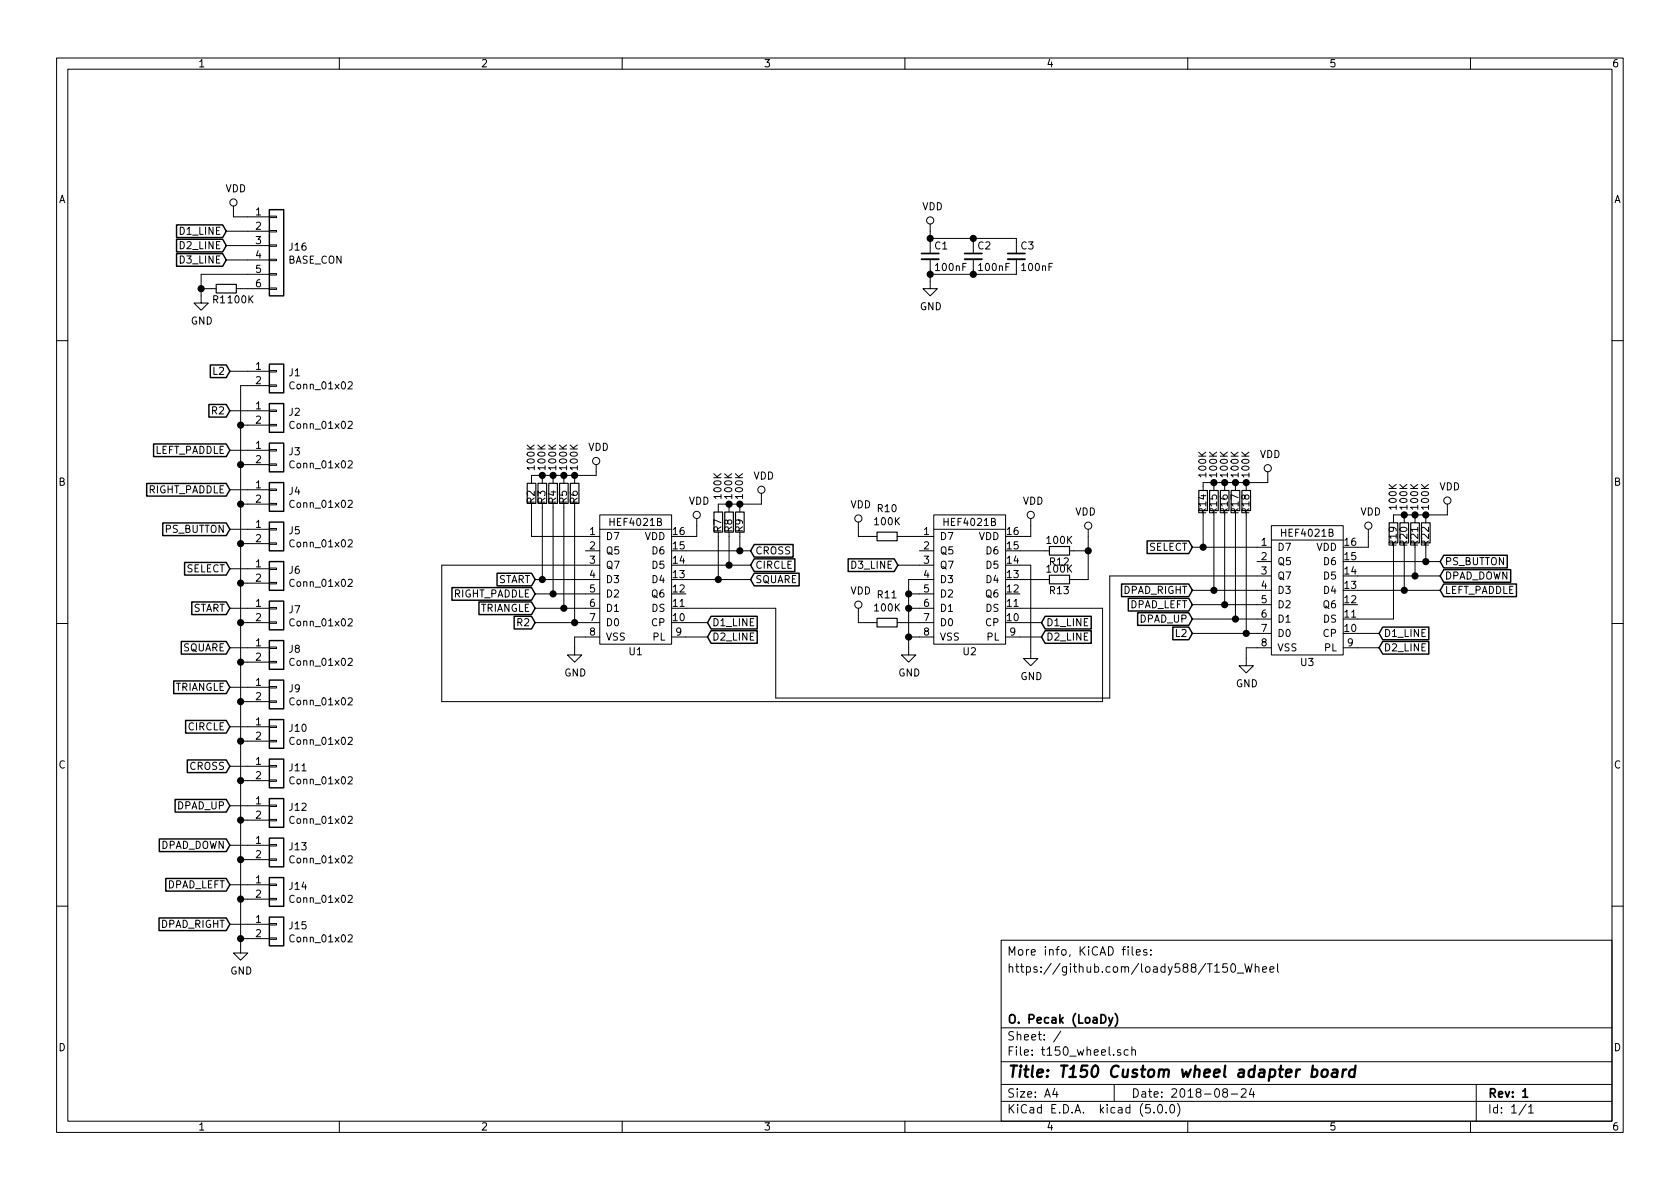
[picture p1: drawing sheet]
EESchema Schematic File Version 4
LIBS:t150_wheel-cache
EELAYER 26 0
EELAYER END
$Descr A4 11693 8268
encoding utf-8
Sheet 1 1
Title "T150 Custom wheel adapter board"
Date "2018-08-24"
Rev "1"
Comp "O. Pecak (LoaDy)"
Comment1 ""
Comment2 ""
Comment3 "https://github.com/loady588/T150_Wheel"
Comment4 "More info, KiCAD files:"
$EndDescr
$Comp
L LoaDy:HEF4021B U1
U 1 1
P 4425 4025
F 0 "U1" H 4425 3525 50  0000 C CNN
F 1 "HEF4021B" H 4425 4425 50  0000 C CNN
F 2 "Package_SO:SOP-16_4.4x10.4mm_P1.27mm" H 4325 4175 50  0001 C CNN
F 3 "" H 4325 4175 50  0001 C CNN
	1    4425 4025
	1    0    0    -1  
$EndComp
$Comp
L LoaDy:HEF4021B U2
U 1 1
P 6750 4025
F 0 "U2" H 6750 3525 50  0000 C CNN
F 1 "HEF4021B" H 6750 4425 50  0000 C CNN
F 2 "Package_SO:SOP-16_4.4x10.4mm_P1.27mm" H 6650 4175 50  0001 C CNN
F 3 "" H 6650 4175 50  0001 C CNN
	1    6750 4025
	1    0    0    -1  
$EndComp
$Comp
L LoaDy:HEF4021B U3
U 1 1
P 9100 4100
F 0 "U3" H 9100 3600 50  0000 C CNN
F 1 "HEF4021B" H 9100 4500 50  0000 C CNN
F 2 "Package_SO:SOP-16_4.4x10.4mm_P1.27mm" H 9000 4250 50  0001 C CNN
F 3 "" H 9000 4250 50  0001 C CNN
	1    9100 4100
	1    0    0    -1  
$EndComp
$Comp
L power:VDD #PWR07
U 1 1
P 4850 3650
F 0 "#PWR07" H 4850 3500 50  0001 C CNN
F 1 "VDD" H 4867 3823 50  0000 C CNN
F 2 "" H 4850 3650 50  0001 C CNN
F 3 "" H 4850 3650 50  0001 C CNN
	1    4850 3650
	1    0    0    -1  
$EndComp
$Comp
L power:VDD #PWR08
U 1 1
P 7175 3650
F 0 "#PWR08" H 7175 3500 50  0001 C CNN
F 1 "VDD" H 7192 3823 50  0000 C CNN
F 2 "" H 7175 3650 50  0001 C CNN
F 3 "" H 7175 3650 50  0001 C CNN
	1    7175 3650
	1    0    0    -1  
$EndComp
$Comp
L power:VDD #PWR09
U 1 1
P 9525 3725
F 0 "#PWR09" H 9525 3575 50  0001 C CNN
F 1 "VDD" H 9542 3898 50  0000 C CNN
F 2 "" H 9525 3725 50  0001 C CNN
F 3 "" H 9525 3725 50  0001 C CNN
	1    9525 3725
	1    0    0    -1  
$EndComp
Wire Wire Line
	9450 3800 9525 3800
Wire Wire Line
	9525 3800 9525 3725
Wire Wire Line
	7100 3725 7175 3725
Wire Wire Line
	7175 3725 7175 3650
Wire Wire Line
	4775 3725 4850 3725
Wire Wire Line
	4850 3725 4850 3650
$Comp
L power:GND #PWR05
U 1 1
P 6325 4500
F 0 "#PWR05" H 6325 4250 50  0001 C CNN
F 1 "GND" H 6330 4327 50  0000 C CNN
F 2 "" H 6325 4500 50  0001 C CNN
F 3 "" H 6325 4500 50  0001 C CNN
	1    6325 4500
	1    0    0    -1  
$EndComp
$Comp
L power:GND #PWR06
U 1 1
P 8675 4575
F 0 "#PWR06" H 8675 4325 50  0001 C CNN
F 1 "GND" H 8680 4402 50  0000 C CNN
F 2 "" H 8675 4575 50  0001 C CNN
F 3 "" H 8675 4575 50  0001 C CNN
	1    8675 4575
	1    0    0    -1  
$EndComp
$Comp
L power:GND #PWR04
U 1 1
P 4000 4500
F 0 "#PWR04" H 4000 4250 50  0001 C CNN
F 1 "GND" H 4005 4327 50  0000 C CNN
F 2 "" H 4000 4500 50  0001 C CNN
F 3 "" H 4000 4500 50  0001 C CNN
	1    4000 4500
	1    0    0    -1  
$EndComp
Wire Wire Line
	4075 4425 4000 4425
Wire Wire Line
	4000 4425 4000 4500
Wire Wire Line
	6400 4425 6325 4425
Wire Wire Line
	6325 4425 6325 4500
Wire Wire Line
	8750 4500 8675 4500
Wire Wire Line
	8675 4500 8675 4575
$Comp
L Connector_Generic:Conn_01x06 J16
U 1 1
P 1925 1700
F 0 "J16" H 2005 1692 50  0000 L CNN
F 1 "BASE_CON" H 2005 1601 50  0000 L CNN
F 2 "Connector_PinHeader_2.54mm:PinHeader_1x06_P2.54mm_Vertical" H 1925 1700 50  0001 C CNN
F 3 "~" H 1925 1700 50  0001 C CNN
	1    1925 1700
	1    0    0    -1  
$EndComp
$Comp
L Connector_Generic:Conn_01x02 J1
U 1 1
P 1925 2575
F 0 "J1" H 2005 2567 50  0000 L CNN
F 1 "Conn_01x02" H 2005 2476 50  0000 L CNN
F 2 "Connector_PinHeader_2.54mm:PinHeader_1x02_P2.54mm_Vertical" H 1925 2575 50  0001 C CNN
F 3 "~" H 1925 2575 50  0001 C CNN
	1    1925 2575
	1    0    0    -1  
$EndComp
$Comp
L Connector_Generic:Conn_01x02 J2
U 1 1
P 1925 2850
F 0 "J2" H 2005 2842 50  0000 L CNN
F 1 "Conn_01x02" H 2005 2751 50  0000 L CNN
F 2 "Connector_PinHeader_2.54mm:PinHeader_1x02_P2.54mm_Vertical" H 1925 2850 50  0001 C CNN
F 3 "~" H 1925 2850 50  0001 C CNN
	1    1925 2850
	1    0    0    -1  
$EndComp
$Comp
L Connector_Generic:Conn_01x02 J3
U 1 1
P 1925 3125
F 0 "J3" H 2005 3117 50  0000 L CNN
F 1 "Conn_01x02" H 2005 3026 50  0000 L CNN
F 2 "Connector_PinHeader_2.54mm:PinHeader_1x02_P2.54mm_Vertical" H 1925 3125 50  0001 C CNN
F 3 "~" H 1925 3125 50  0001 C CNN
	1    1925 3125
	1    0    0    -1  
$EndComp
$Comp
L Connector_Generic:Conn_01x02 J4
U 1 1
P 1925 3400
F 0 "J4" H 2005 3392 50  0000 L CNN
F 1 "Conn_01x02" H 2005 3301 50  0000 L CNN
F 2 "Connector_PinHeader_2.54mm:PinHeader_1x02_P2.54mm_Vertical" H 1925 3400 50  0001 C CNN
F 3 "~" H 1925 3400 50  0001 C CNN
	1    1925 3400
	1    0    0    -1  
$EndComp
$Comp
L Connector_Generic:Conn_01x02 J5
U 1 1
P 1925 3675
F 0 "J5" H 2005 3667 50  0000 L CNN
F 1 "Conn_01x02" H 2005 3576 50  0000 L CNN
F 2 "Connector_PinHeader_2.54mm:PinHeader_1x02_P2.54mm_Vertical" H 1925 3675 50  0001 C CNN
F 3 "~" H 1925 3675 50  0001 C CNN
	1    1925 3675
	1    0    0    -1  
$EndComp
$Comp
L Connector_Generic:Conn_01x02 J6
U 1 1
P 1925 3950
F 0 "J6" H 2005 3942 50  0000 L CNN
F 1 "Conn_01x02" H 2005 3851 50  0000 L CNN
F 2 "Connector_PinHeader_2.54mm:PinHeader_1x02_P2.54mm_Vertical" H 1925 3950 50  0001 C CNN
F 3 "~" H 1925 3950 50  0001 C CNN
	1    1925 3950
	1    0    0    -1  
$EndComp
$Comp
L Connector_Generic:Conn_01x02 J7
U 1 1
P 1925 4225
F 0 "J7" H 2005 4217 50  0000 L CNN
F 1 "Conn_01x02" H 2005 4126 50  0000 L CNN
F 2 "Connector_PinHeader_2.54mm:PinHeader_1x02_P2.54mm_Vertical" H 1925 4225 50  0001 C CNN
F 3 "~" H 1925 4225 50  0001 C CNN
	1    1925 4225
	1    0    0    -1  
$EndComp
$Comp
L Connector_Generic:Conn_01x02 J8
U 1 1
P 1925 4500
F 0 "J8" H 2005 4492 50  0000 L CNN
F 1 "Conn_01x02" H 2005 4401 50  0000 L CNN
F 2 "Connector_PinHeader_2.54mm:PinHeader_1x02_P2.54mm_Vertical" H 1925 4500 50  0001 C CNN
F 3 "~" H 1925 4500 50  0001 C CNN
	1    1925 4500
	1    0    0    -1  
$EndComp
$Comp
L Connector_Generic:Conn_01x02 J9
U 1 1
P 1925 4775
F 0 "J9" H 2005 4767 50  0000 L CNN
F 1 "Conn_01x02" H 2005 4676 50  0000 L CNN
F 2 "Connector_PinHeader_2.54mm:PinHeader_1x02_P2.54mm_Vertical" H 1925 4775 50  0001 C CNN
F 3 "~" H 1925 4775 50  0001 C CNN
	1    1925 4775
	1    0    0    -1  
$EndComp
$Comp
L Connector_Generic:Conn_01x02 J10
U 1 1
P 1925 5050
F 0 "J10" H 2005 5042 50  0000 L CNN
F 1 "Conn_01x02" H 2005 4951 50  0000 L CNN
F 2 "Connector_PinHeader_2.54mm:PinHeader_1x02_P2.54mm_Vertical" H 1925 5050 50  0001 C CNN
F 3 "~" H 1925 5050 50  0001 C CNN
	1    1925 5050
	1    0    0    -1  
$EndComp
$Comp
L Connector_Generic:Conn_01x02 J11
U 1 1
P 1925 5325
F 0 "J11" H 2005 5317 50  0000 L CNN
F 1 "Conn_01x02" H 2005 5226 50  0000 L CNN
F 2 "Connector_PinHeader_2.54mm:PinHeader_1x02_P2.54mm_Vertical" H 1925 5325 50  0001 C CNN
F 3 "~" H 1925 5325 50  0001 C CNN
	1    1925 5325
	1    0    0    -1  
$EndComp
$Comp
L Connector_Generic:Conn_01x02 J12
U 1 1
P 1925 5600
F 0 "J12" H 2005 5592 50  0000 L CNN
F 1 "Conn_01x02" H 2005 5501 50  0000 L CNN
F 2 "Connector_PinHeader_2.54mm:PinHeader_1x02_P2.54mm_Vertical" H 1925 5600 50  0001 C CNN
F 3 "~" H 1925 5600 50  0001 C CNN
	1    1925 5600
	1    0    0    -1  
$EndComp
$Comp
L Connector_Generic:Conn_01x02 J13
U 1 1
P 1925 5875
F 0 "J13" H 2005 5867 50  0000 L CNN
F 1 "Conn_01x02" H 2005 5776 50  0000 L CNN
F 2 "Connector_PinHeader_2.54mm:PinHeader_1x02_P2.54mm_Vertical" H 1925 5875 50  0001 C CNN
F 3 "~" H 1925 5875 50  0001 C CNN
	1    1925 5875
	1    0    0    -1  
$EndComp
$Comp
L Connector_Generic:Conn_01x02 J14
U 1 1
P 1925 6150
F 0 "J14" H 2005 6142 50  0000 L CNN
F 1 "Conn_01x02" H 2005 6051 50  0000 L CNN
F 2 "Connector_PinHeader_2.54mm:PinHeader_1x02_P2.54mm_Vertical" H 1925 6150 50  0001 C CNN
F 3 "~" H 1925 6150 50  0001 C CNN
	1    1925 6150
	1    0    0    -1  
$EndComp
$Comp
L Connector_Generic:Conn_01x02 J15
U 1 1
P 1925 6425
F 0 "J15" H 2005 6417 50  0000 L CNN
F 1 "Conn_01x02" H 2005 6326 50  0000 L CNN
F 2 "Connector_PinHeader_2.54mm:PinHeader_1x02_P2.54mm_Vertical" H 1925 6425 50  0001 C CNN
F 3 "~" H 1925 6425 50  0001 C CNN
	1    1925 6425
	1    0    0    -1  
$EndComp
Text GLabel 1600 2575 0    50   Input ~ 0
L2
Text GLabel 1600 2850 0    50   Input ~ 0
R2
Text GLabel 1600 3125 0    50   Input ~ 0
LEFT_PADDLE
Text GLabel 1600 3400 0    50   Input ~ 0
RIGHT_PADDLE
Text GLabel 1600 3675 0    50   Input ~ 0
PS_BUTTON
Text GLabel 1600 3950 0    50   Input ~ 0
SELECT
Text GLabel 1600 4225 0    50   Input ~ 0
START
Text GLabel 1600 4500 0    50   Input ~ 0
SQUARE
Text GLabel 1600 4775 0    50   Input ~ 0
TRIANGLE
Text GLabel 1600 5050 0    50   Input ~ 0
CIRCLE
Text GLabel 1600 5325 0    50   Input ~ 0
CROSS
Text GLabel 1600 5600 0    50   Input ~ 0
DPAD_UP
Text GLabel 1600 5875 0    50   Input ~ 0
DPAD_DOWN
Text GLabel 1600 6150 0    50   Input ~ 0
DPAD_LEFT
Text GLabel 1600 6425 0    50   Input ~ 0
DPAD_RIGHT
Wire Wire Line
	1725 2575 1600 2575
Wire Wire Line
	1725 2675 1675 2675
Wire Wire Line
	1675 2675 1675 2950
Wire Wire Line
	1675 2950 1725 2950
Wire Wire Line
	1725 2850 1600 2850
Wire Wire Line
	1675 2950 1675 3225
Wire Wire Line
	1675 3225 1725 3225
Connection ~ 1675 2950
Wire Wire Line
	1725 3125 1600 3125
Wire Wire Line
	1675 3500 1725 3500
Connection ~ 1675 3225
Wire Wire Line
	1725 3400 1600 3400
Wire Wire Line
	1600 3675 1725 3675
Wire Wire Line
	1675 3775 1725 3775
Wire Wire Line
	1675 3225 1675 3500
Connection ~ 1675 3500
Wire Wire Line
	1675 3500 1675 3775
Wire Wire Line
	1675 3775 1675 4050
Wire Wire Line
	1675 4050 1725 4050
Connection ~ 1675 3775
Wire Wire Line
	1725 3950 1600 3950
Wire Wire Line
	1675 4050 1675 4325
Wire Wire Line
	1675 4325 1725 4325
Connection ~ 1675 4050
Wire Wire Line
	1725 4225 1600 4225
Wire Wire Line
	1675 4325 1675 4600
Wire Wire Line
	1675 4600 1725 4600
Connection ~ 1675 4325
Wire Wire Line
	1725 4500 1600 4500
Wire Wire Line
	1675 4600 1675 4875
Wire Wire Line
	1675 4875 1725 4875
Connection ~ 1675 4600
Wire Wire Line
	1725 4775 1600 4775
Wire Wire Line
	1675 4875 1675 5150
Wire Wire Line
	1675 5150 1725 5150
Connection ~ 1675 4875
Wire Wire Line
	1725 5050 1600 5050
Wire Wire Line
	1675 5150 1675 5425
Wire Wire Line
	1675 5425 1725 5425
Connection ~ 1675 5150
Wire Wire Line
	1725 5325 1600 5325
Wire Wire Line
	1675 5425 1675 5700
Wire Wire Line
	1675 5700 1725 5700
Connection ~ 1675 5425
Wire Wire Line
	1725 5600 1600 5600
Wire Wire Line
	1675 5700 1675 5975
Wire Wire Line
	1675 5975 1725 5975
Connection ~ 1675 5700
Wire Wire Line
	1725 5875 1600 5875
Wire Wire Line
	1675 5975 1675 6250
Wire Wire Line
	1675 6250 1725 6250
Connection ~ 1675 5975
Wire Wire Line
	1725 6150 1600 6150
Wire Wire Line
	1675 6250 1675 6525
Wire Wire Line
	1675 6525 1725 6525
Connection ~ 1675 6250
Wire Wire Line
	1725 6425 1600 6425
$Comp
L power:GND #PWR01
U 1 1
P 1675 6575
F 0 "#PWR01" H 1675 6325 50  0001 C CNN
F 1 "GND" H 1680 6402 50  0000 C CNN
F 2 "" H 1675 6575 50  0001 C CNN
F 3 "" H 1675 6575 50  0001 C CNN
	1    1675 6575
	1    0    0    -1  
$EndComp
Wire Wire Line
	1675 6525 1675 6575
Connection ~ 1675 6525
$Comp
L Device:C_Small C1
U 1 1
P 6475 1775
F 0 "C1" H 6500 1850 50  0000 L CNN
F 1 "100nF" H 6500 1700 50  0000 L CNN
F 2 "Capacitor_SMD:C_0805_2012Metric" H 6475 1775 50  0001 C CNN
F 3 "~" H 6475 1775 50  0001 C CNN
	1    6475 1775
	1    0    0    -1  
$EndComp
$Comp
L Device:C_Small C2
U 1 1
P 6775 1775
F 0 "C2" H 6800 1850 50  0000 L CNN
F 1 "100nF" H 6800 1700 50  0000 L CNN
F 2 "Capacitor_SMD:C_0805_2012Metric" H 6775 1775 50  0001 C CNN
F 3 "~" H 6775 1775 50  0001 C CNN
	1    6775 1775
	1    0    0    -1  
$EndComp
$Comp
L Device:C_Small C3
U 1 1
P 7075 1775
F 0 "C3" H 7100 1850 50  0000 L CNN
F 1 "100nF" H 7100 1700 50  0000 L CNN
F 2 "Capacitor_SMD:C_0805_2012Metric" H 7075 1775 50  0001 C CNN
F 3 "~" H 7075 1775 50  0001 C CNN
	1    7075 1775
	1    0    0    -1  
$EndComp
$Comp
L power:VDD #PWR010
U 1 1
P 6475 1600
F 0 "#PWR010" H 6475 1450 50  0001 C CNN
F 1 "VDD" H 6492 1773 50  0000 C CNN
F 2 "" H 6475 1600 50  0001 C CNN
F 3 "" H 6475 1600 50  0001 C CNN
	1    6475 1600
	1    0    0    -1  
$EndComp
$Comp
L power:GND #PWR011
U 1 1
P 6475 1950
F 0 "#PWR011" H 6475 1700 50  0001 C CNN
F 1 "GND" H 6480 1777 50  0000 C CNN
F 2 "" H 6475 1950 50  0001 C CNN
F 3 "" H 6475 1950 50  0001 C CNN
	1    6475 1950
	1    0    0    -1  
$EndComp
Wire Wire Line
	6475 1600 6475 1650
Wire Wire Line
	6475 1650 6775 1650
Wire Wire Line
	7075 1650 7075 1675
Wire Wire Line
	6775 1675 6775 1650
Connection ~ 6775 1650
Wire Wire Line
	6775 1650 7075 1650
Wire Wire Line
	6475 1650 6475 1675
Connection ~ 6475 1650
Wire Wire Line
	6475 1950 6475 1900
Wire Wire Line
	6475 1900 6775 1900
Wire Wire Line
	7075 1900 7075 1875
Wire Wire Line
	6775 1875 6775 1900
Connection ~ 6775 1900
Wire Wire Line
	6775 1900 7075 1900
Wire Wire Line
	6475 1875 6475 1900
Connection ~ 6475 1900
$Comp
L Device:R_Small R1
U 1 1
P 1575 2000
F 0 "R1" V 1650 1950 50  0000 C CNN
F 1 "100K" V 1650 2100 50  0000 C CNN
F 2 "Resistor_SMD:R_0805_2012Metric" H 1575 2000 50  0001 C CNN
F 3 "~" H 1575 2000 50  0001 C CNN
	1    1575 2000
	0    1    1    0   
$EndComp
$Comp
L power:GND #PWR02
U 1 1
P 1400 2050
F 0 "#PWR02" H 1400 1800 50  0001 C CNN
F 1 "GND" H 1405 1877 50  0000 C CNN
F 2 "" H 1400 2050 50  0001 C CNN
F 3 "" H 1400 2050 50  0001 C CNN
	1    1400 2050
	1    0    0    -1  
$EndComp
Wire Wire Line
	1475 2000 1400 2000
Wire Wire Line
	1400 2000 1400 2050
Wire Wire Line
	1675 2000 1725 2000
Wire Wire Line
	1725 1900 1400 1900
Wire Wire Line
	1400 1900 1400 2000
Connection ~ 1400 2000
$Comp
L power:VDD #PWR03
U 1 1
P 1625 1475
F 0 "#PWR03" H 1625 1325 50  0001 C CNN
F 1 "VDD" H 1642 1648 50  0000 C CNN
F 2 "" H 1625 1475 50  0001 C CNN
F 3 "" H 1625 1475 50  0001 C CNN
	1    1625 1475
	1    0    0    -1  
$EndComp
Wire Wire Line
	1725 1500 1625 1500
Wire Wire Line
	1625 1500 1625 1475
Text GLabel 8300 3800 0    50   Input ~ 0
SELECT
Text GLabel 8300 4100 0    50   Input ~ 0
DPAD_RIGHT
Text GLabel 8300 4200 0    50   Input ~ 0
DPAD_LEFT
Text GLabel 8300 4300 0    50   Input ~ 0
DPAD_UP
Text GLabel 8300 4400 0    50   Input ~ 0
L2
Text GLabel 10025 4100 2    50   Input ~ 0
LEFT_PADDLE
Text GLabel 10025 4000 2    50   Input ~ 0
DPAD_DOWN
Text GLabel 10025 3900 2    50   Input ~ 0
PS_BUTTON
Text GLabel 3725 4325 0    50   Input ~ 0
R2
Text GLabel 3725 4125 0    50   Input ~ 0
RIGHT_PADDLE
Text GLabel 3725 4025 0    50   Input ~ 0
START
Text GLabel 5225 4025 2    50   Input ~ 0
SQUARE
Text GLabel 3725 4225 0    50   Input ~ 0
TRIANGLE
Text GLabel 5225 3925 2    50   Input ~ 0
CIRCLE
Text GLabel 5225 3825 2    50   Input ~ 0
CROSS
Text GLabel 1575 1600 0    50   Input ~ 0
D1_LINE
Text GLabel 1575 1700 0    50   Input ~ 0
D2_LINE
Text GLabel 1575 1800 0    50   Input ~ 0
D3_LINE
Wire Wire Line
	1725 1600 1575 1600
Wire Wire Line
	1575 1700 1725 1700
Wire Wire Line
	1725 1800 1575 1800
Text GLabel 7250 4325 2    50   Input ~ 0
D1_LINE
Text GLabel 7250 4425 2    50   Input ~ 0
D2_LINE
Text GLabel 6250 3925 0    50   Input ~ 0
D3_LINE
$Comp
L Device:R_Small R10
U 1 1
P 6175 3725
F 0 "R10" V 5979 3725 50  0000 C CNN
F 1 "100K" V 6070 3725 50  0000 C CNN
F 2 "Resistor_SMD:R_0805_2012Metric" H 6175 3725 50  0001 C CNN
F 3 "~" H 6175 3725 50  0001 C CNN
	1    6175 3725
	0    1    1    0   
$EndComp
$Comp
L power:VDD #PWR014
U 1 1
P 5975 3675
F 0 "#PWR014" H 5975 3525 50  0001 C CNN
F 1 "VDD" H 5992 3848 50  0000 C CNN
F 2 "" H 5975 3675 50  0001 C CNN
F 3 "" H 5975 3675 50  0001 C CNN
	1    5975 3675
	1    0    0    -1  
$EndComp
Wire Wire Line
	6400 3725 6275 3725
Wire Wire Line
	6075 3725 5975 3725
Wire Wire Line
	5975 3725 5975 3675
Wire Wire Line
	6250 3925 6400 3925
Wire Wire Line
	7250 4325 7100 4325
Wire Wire Line
	7100 4425 7250 4425
Text GLabel 4925 4325 2    50   Input ~ 0
D1_LINE
Text GLabel 4925 4425 2    50   Input ~ 0
D2_LINE
Wire Wire Line
	4925 4325 4775 4325
Wire Wire Line
	4775 4425 4925 4425
Text GLabel 9600 4400 2    50   Input ~ 0
D1_LINE
Text GLabel 9600 4500 2    50   Input ~ 0
D2_LINE
Wire Wire Line
	9600 4400 9450 4400
Wire Wire Line
	9450 4500 9600 4500
$Comp
L Device:R_Small R6
U 1 1
P 4000 3425
F 0 "R6" V 4000 3450 50  0000 C CNN
F 1 "100K" V 4000 3175 50  0000 C CNN
F 2 "Resistor_SMD:R_0805_2012Metric" H 4000 3425 50  0001 C CNN
F 3 "~" H 4000 3425 50  0001 C CNN
	1    4000 3425
	-1   0    0    1   
$EndComp
$Comp
L Device:R_Small R5
U 1 1
P 3925 3425
F 0 "R5" V 3925 3450 50  0000 C CNN
F 1 "100K" V 3925 3175 50  0000 C CNN
F 2 "Resistor_SMD:R_0805_2012Metric" H 3925 3425 50  0001 C CNN
F 3 "~" H 3925 3425 50  0001 C CNN
	1    3925 3425
	-1   0    0    1   
$EndComp
$Comp
L Device:R_Small R4
U 1 1
P 3850 3425
F 0 "R4" V 3850 3450 50  0000 C CNN
F 1 "100K" V 3850 3175 50  0000 C CNN
F 2 "Resistor_SMD:R_0805_2012Metric" H 3850 3425 50  0001 C CNN
F 3 "~" H 3850 3425 50  0001 C CNN
	1    3850 3425
	-1   0    0    1   
$EndComp
$Comp
L Device:R_Small R3
U 1 1
P 3775 3425
F 0 "R3" V 3775 3450 50  0000 C CNN
F 1 "100K" V 3775 3175 50  0000 C CNN
F 2 "Resistor_SMD:R_0805_2012Metric" H 3775 3425 50  0001 C CNN
F 3 "~" H 3775 3425 50  0001 C CNN
	1    3775 3425
	-1   0    0    1   
$EndComp
$Comp
L power:VDD #PWR012
U 1 1
P 4150 3275
F 0 "#PWR012" H 4150 3125 50  0001 C CNN
F 1 "VDD" H 4167 3448 50  0000 C CNN
F 2 "" H 4150 3275 50  0001 C CNN
F 3 "" H 4150 3275 50  0001 C CNN
	1    4150 3275
	1    0    0    -1  
$EndComp
Wire Wire Line
	3725 4025 3775 4025
Wire Wire Line
	3775 4025 3775 3525
Wire Wire Line
	3775 4025 4075 4025
Connection ~ 3775 4025
Wire Wire Line
	3725 4125 3850 4125
Wire Wire Line
	3850 4125 3850 3525
Wire Wire Line
	3850 4125 4075 4125
Connection ~ 3850 4125
Wire Wire Line
	3725 4225 3925 4225
Wire Wire Line
	3925 3525 3925 4225
Connection ~ 3925 4225
Wire Wire Line
	3925 4225 4075 4225
Wire Wire Line
	3725 4325 4000 4325
Wire Wire Line
	4000 4325 4000 3525
Wire Wire Line
	4000 4325 4075 4325
Connection ~ 4000 4325
Wire Wire Line
	3775 3325 3775 3300
Wire Wire Line
	3775 3300 3850 3300
Wire Wire Line
	4150 3300 4150 3275
Wire Wire Line
	3850 3325 3850 3300
Connection ~ 3850 3300
Wire Wire Line
	3850 3300 3925 3300
Wire Wire Line
	3925 3325 3925 3300
Connection ~ 3925 3300
Wire Wire Line
	3925 3300 4000 3300
Wire Wire Line
	4000 3325 4000 3300
Connection ~ 4000 3300
Wire Wire Line
	4000 3300 4150 3300
$Comp
L Device:R_Small R18
U 1 1
P 8675 3475
F 0 "R18" V 8675 3500 50  0000 C CNN
F 1 "100K" V 8675 3225 50  0000 C CNN
F 2 "Resistor_SMD:R_0805_2012Metric" H 8675 3475 50  0001 C CNN
F 3 "~" H 8675 3475 50  0001 C CNN
	1    8675 3475
	-1   0    0    1   
$EndComp
$Comp
L Device:R_Small R17
U 1 1
P 8600 3475
F 0 "R17" V 8600 3500 50  0000 C CNN
F 1 "100K" V 8600 3225 50  0000 C CNN
F 2 "Resistor_SMD:R_0805_2012Metric" H 8600 3475 50  0001 C CNN
F 3 "~" H 8600 3475 50  0001 C CNN
	1    8600 3475
	-1   0    0    1   
$EndComp
$Comp
L Device:R_Small R16
U 1 1
P 8525 3475
F 0 "R16" V 8525 3500 50  0000 C CNN
F 1 "100K" V 8525 3225 50  0000 C CNN
F 2 "Resistor_SMD:R_0805_2012Metric" H 8525 3475 50  0001 C CNN
F 3 "~" H 8525 3475 50  0001 C CNN
	1    8525 3475
	-1   0    0    1   
$EndComp
$Comp
L Device:R_Small R15
U 1 1
P 8450 3475
F 0 "R15" V 8450 3500 50  0000 C CNN
F 1 "100K" V 8450 3225 50  0000 C CNN
F 2 "Resistor_SMD:R_0805_2012Metric" H 8450 3475 50  0001 C CNN
F 3 "~" H 8450 3475 50  0001 C CNN
	1    8450 3475
	-1   0    0    1   
$EndComp
$Comp
L power:VDD #PWR018
U 1 1
P 8825 3325
F 0 "#PWR018" H 8825 3175 50  0001 C CNN
F 1 "VDD" H 8842 3498 50  0000 C CNN
F 2 "" H 8825 3325 50  0001 C CNN
F 3 "" H 8825 3325 50  0001 C CNN
	1    8825 3325
	1    0    0    -1  
$EndComp
Wire Wire Line
	8450 3375 8450 3350
Wire Wire Line
	8450 3350 8525 3350
Wire Wire Line
	8825 3350 8825 3325
Wire Wire Line
	8525 3375 8525 3350
Connection ~ 8525 3350
Wire Wire Line
	8525 3350 8600 3350
Wire Wire Line
	8600 3375 8600 3350
Connection ~ 8600 3350
Wire Wire Line
	8600 3350 8675 3350
Wire Wire Line
	8675 3375 8675 3350
Connection ~ 8675 3350
Wire Wire Line
	8675 3350 8825 3350
$Comp
L Device:R_Small R22
U 1 1
P 9925 3700
F 0 "R22" V 9925 3725 50  0000 C CNN
F 1 "100K" V 9925 3450 50  0000 C CNN
F 2 "Resistor_SMD:R_0805_2012Metric" H 9925 3700 50  0001 C CNN
F 3 "~" H 9925 3700 50  0001 C CNN
	1    9925 3700
	-1   0    0    1   
$EndComp
$Comp
L Device:R_Small R21
U 1 1
P 9850 3700
F 0 "R21" V 9850 3725 50  0000 C CNN
F 1 "100K" V 9850 3450 50  0000 C CNN
F 2 "Resistor_SMD:R_0805_2012Metric" H 9850 3700 50  0001 C CNN
F 3 "~" H 9850 3700 50  0001 C CNN
	1    9850 3700
	-1   0    0    1   
$EndComp
$Comp
L Device:R_Small R20
U 1 1
P 9775 3700
F 0 "R20" V 9775 3725 50  0000 C CNN
F 1 "100K" V 9775 3450 50  0000 C CNN
F 2 "Resistor_SMD:R_0805_2012Metric" H 9775 3700 50  0001 C CNN
F 3 "~" H 9775 3700 50  0001 C CNN
	1    9775 3700
	-1   0    0    1   
$EndComp
$Comp
L power:VDD #PWR019
U 1 1
P 10075 3550
F 0 "#PWR019" H 10075 3400 50  0001 C CNN
F 1 "VDD" H 10092 3723 50  0000 C CNN
F 2 "" H 10075 3550 50  0001 C CNN
F 3 "" H 10075 3550 50  0001 C CNN
	1    10075 3550
	1    0    0    -1  
$EndComp
Wire Wire Line
	10075 3575 10075 3550
Wire Wire Line
	9775 3600 9775 3575
Wire Wire Line
	9775 3575 9850 3575
Wire Wire Line
	9850 3600 9850 3575
Connection ~ 9850 3575
Wire Wire Line
	9850 3575 9925 3575
Wire Wire Line
	9925 3600 9925 3575
Connection ~ 9925 3575
Wire Wire Line
	9925 3575 10075 3575
$Comp
L Device:R_Small R9
U 1 1
P 5150 3625
F 0 "R9" V 5150 3650 50  0000 C CNN
F 1 "100K" V 5150 3375 50  0000 C CNN
F 2 "Resistor_SMD:R_0805_2012Metric" H 5150 3625 50  0001 C CNN
F 3 "~" H 5150 3625 50  0001 C CNN
	1    5150 3625
	-1   0    0    1   
$EndComp
$Comp
L Device:R_Small R8
U 1 1
P 5075 3625
F 0 "R8" V 5075 3650 50  0000 C CNN
F 1 "100K" V 5075 3375 50  0000 C CNN
F 2 "Resistor_SMD:R_0805_2012Metric" H 5075 3625 50  0001 C CNN
F 3 "~" H 5075 3625 50  0001 C CNN
	1    5075 3625
	-1   0    0    1   
$EndComp
$Comp
L Device:R_Small R7
U 1 1
P 5000 3625
F 0 "R7" V 5000 3650 50  0000 C CNN
F 1 "100K" V 5000 3375 50  0000 C CNN
F 2 "Resistor_SMD:R_0805_2012Metric" H 5000 3625 50  0001 C CNN
F 3 "~" H 5000 3625 50  0001 C CNN
	1    5000 3625
	-1   0    0    1   
$EndComp
$Comp
L power:VDD #PWR013
U 1 1
P 5300 3475
F 0 "#PWR013" H 5300 3325 50  0001 C CNN
F 1 "VDD" H 5317 3648 50  0000 C CNN
F 2 "" H 5300 3475 50  0001 C CNN
F 3 "" H 5300 3475 50  0001 C CNN
	1    5300 3475
	1    0    0    -1  
$EndComp
Wire Wire Line
	5300 3500 5300 3475
Wire Wire Line
	5000 3525 5000 3500
Wire Wire Line
	5000 3500 5075 3500
Wire Wire Line
	5075 3525 5075 3500
Connection ~ 5075 3500
Wire Wire Line
	5075 3500 5150 3500
Wire Wire Line
	5150 3525 5150 3500
Connection ~ 5150 3500
Wire Wire Line
	5150 3500 5300 3500
Wire Wire Line
	4775 3825 5150 3825
Wire Wire Line
	5225 3925 5075 3925
Wire Wire Line
	4775 4025 5000 4025
Wire Wire Line
	5150 3725 5150 3825
Connection ~ 5150 3825
Wire Wire Line
	5150 3825 5225 3825
Wire Wire Line
	5075 3725 5075 3925
Connection ~ 5075 3925
Wire Wire Line
	5075 3925 4775 3925
Wire Wire Line
	5000 3725 5000 4025
Connection ~ 5000 4025
Wire Wire Line
	5000 4025 5225 4025
$Comp
L Device:R_Small R14
U 1 1
P 8375 3475
F 0 "R14" V 8375 3500 50  0000 C CNN
F 1 "100K" V 8375 3225 50  0000 C CNN
F 2 "Resistor_SMD:R_0805_2012Metric" H 8375 3475 50  0001 C CNN
F 3 "~" H 8375 3475 50  0001 C CNN
	1    8375 3475
	-1   0    0    1   
$EndComp
Wire Wire Line
	8450 3350 8375 3350
Wire Wire Line
	8375 3350 8375 3375
Connection ~ 8450 3350
Wire Wire Line
	8300 3800 8375 3800
Wire Wire Line
	8300 4100 8450 4100
Wire Wire Line
	8300 4200 8525 4200
Wire Wire Line
	8300 4300 8600 4300
Wire Wire Line
	8750 4400 8675 4400
Wire Wire Line
	8375 3575 8375 3800
Connection ~ 8375 3800
Wire Wire Line
	8375 3800 8750 3800
Wire Wire Line
	8450 3575 8450 4100
Connection ~ 8450 4100
Wire Wire Line
	8450 4100 8750 4100
Wire Wire Line
	8525 3575 8525 4200
Connection ~ 8525 4200
Wire Wire Line
	8525 4200 8750 4200
Wire Wire Line
	8600 3575 8600 4300
Connection ~ 8600 4300
Wire Wire Line
	8600 4300 8750 4300
Wire Wire Line
	8675 3575 8675 4400
Connection ~ 8675 4400
Wire Wire Line
	8675 4400 8300 4400
Wire Wire Line
	6400 4025 6325 4025
Wire Wire Line
	6325 4025 6325 4125
Connection ~ 6325 4425
Wire Wire Line
	6400 4125 6325 4125
Connection ~ 6325 4125
Wire Wire Line
	6325 4125 6325 4225
Wire Wire Line
	6400 4225 6325 4225
Connection ~ 6325 4225
Wire Wire Line
	6325 4225 6325 4425
$Comp
L Device:R_Small R13
U 1 1
P 7375 4025
F 0 "R13" V 7450 4025 50  0000 C CNN
F 1 "100K" V 7300 4025 50  0000 C CNN
F 2 "Resistor_SMD:R_0805_2012Metric" H 7375 4025 50  0001 C CNN
F 3 "~" H 7375 4025 50  0001 C CNN
	1    7375 4025
	0    -1   1    0   
$EndComp
$Comp
L power:VDD #PWR017
U 1 1
P 7575 3725
F 0 "#PWR017" H 7575 3575 50  0001 C CNN
F 1 "VDD" H 7592 3898 50  0000 C CNN
F 2 "" H 7575 3725 50  0001 C CNN
F 3 "" H 7575 3725 50  0001 C CNN
	1    7575 3725
	-1   0    0    -1  
$EndComp
Wire Wire Line
	6400 4325 6275 4325
Wire Wire Line
	7475 4025 7575 4025
Wire Wire Line
	7100 4225 7675 4225
Wire Wire Line
	7675 4225 7675 4875
Wire Wire Line
	7675 4875 3075 4875
Wire Wire Line
	3075 4875 3075 3925
Wire Wire Line
	3075 3925 4075 3925
$Comp
L Device:R_Small R11
U 1 1
P 6175 4325
F 0 "R11" V 5979 4325 50  0000 C CNN
F 1 "100K" V 6070 4325 50  0000 C CNN
F 2 "Resistor_SMD:R_0805_2012Metric" H 6175 4325 50  0001 C CNN
F 3 "~" H 6175 4325 50  0001 C CNN
	1    6175 4325
	0    1    1    0   
$EndComp
$Comp
L power:VDD #PWR015
U 1 1
P 5975 4275
F 0 "#PWR015" H 5975 4125 50  0001 C CNN
F 1 "VDD" H 5992 4448 50  0000 C CNN
F 2 "" H 5975 4275 50  0001 C CNN
F 3 "" H 5975 4275 50  0001 C CNN
	1    5975 4275
	1    0    0    -1  
$EndComp
Wire Wire Line
	6075 4325 5975 4325
Wire Wire Line
	5975 4325 5975 4275
Wire Wire Line
	7275 4025 7100 4025
Wire Wire Line
	7100 3925 7175 3925
Wire Wire Line
	7175 3925 7175 4525
$Comp
L power:GND #PWR016
U 1 1
P 7175 4525
F 0 "#PWR016" H 7175 4275 50  0001 C CNN
F 1 "GND" H 7180 4352 50  0000 C CNN
F 2 "" H 7175 4525 50  0001 C CNN
F 3 "" H 7175 4525 50  0001 C CNN
	1    7175 4525
	1    0    0    -1  
$EndComp
$Comp
L Device:R_Small R12
U 1 1
P 7375 3825
F 0 "R12" V 7450 3825 50  0000 C CNN
F 1 "100K" V 7300 3825 50  0000 C CNN
F 2 "Resistor_SMD:R_0805_2012Metric" H 7375 3825 50  0001 C CNN
F 3 "~" H 7375 3825 50  0001 C CNN
	1    7375 3825
	0    -1   1    0   
$EndComp
Wire Wire Line
	7100 3825 7275 3825
Wire Wire Line
	7475 3825 7575 3825
Connection ~ 7575 3825
Wire Wire Line
	7575 3825 7575 3725
Wire Wire Line
	7575 3825 7575 4025
$Comp
L Device:R_Small R2
U 1 1
P 3700 3425
F 0 "R2" V 3700 3450 50  0000 C CNN
F 1 "100K" V 3700 3175 50  0000 C CNN
F 2 "Resistor_SMD:R_0805_2012Metric" H 3700 3425 50  0001 C CNN
F 3 "~" H 3700 3425 50  0001 C CNN
	1    3700 3425
	-1   0    0    1   
$EndComp
Wire Wire Line
	3775 3300 3700 3300
Wire Wire Line
	3700 3300 3700 3325
Connection ~ 3775 3300
Wire Wire Line
	4075 3725 3700 3725
Wire Wire Line
	3700 3725 3700 3525
Wire Wire Line
	8750 4000 7725 4000
Wire Wire Line
	7725 4000 7725 4850
Wire Wire Line
	7725 4850 5400 4850
Wire Wire Line
	5400 4850 5400 4225
Wire Wire Line
	5400 4225 4775 4225
$Comp
L Device:R_Small R19
U 1 1
P 9700 3700
F 0 "R19" V 9700 3725 50  0000 C CNN
F 1 "100K" V 9700 3450 50  0000 C CNN
F 2 "Resistor_SMD:R_0805_2012Metric" H 9700 3700 50  0001 C CNN
F 3 "~" H 9700 3700 50  0001 C CNN
	1    9700 3700
	-1   0    0    1   
$EndComp
Wire Wire Line
	9775 3575 9700 3575
Wire Wire Line
	9700 3575 9700 3600
Connection ~ 9775 3575
Wire Wire Line
	9700 3800 9700 4300
Wire Wire Line
	9700 4300 9450 4300
Wire Wire Line
	9450 4100 9775 4100
Wire Wire Line
	9450 4000 9850 4000
Wire Wire Line
	9450 3900 9925 3900
Wire Wire Line
	9775 3800 9775 4100
Connection ~ 9775 4100
Wire Wire Line
	9775 4100 10025 4100
Wire Wire Line
	9850 3800 9850 4000
Connection ~ 9850 4000
Wire Wire Line
	9850 4000 10025 4000
Wire Wire Line
	9925 3800 9925 3900
Connection ~ 9925 3900
Wire Wire Line
	9925 3900 10025 3900
$EndSCHEMATC
